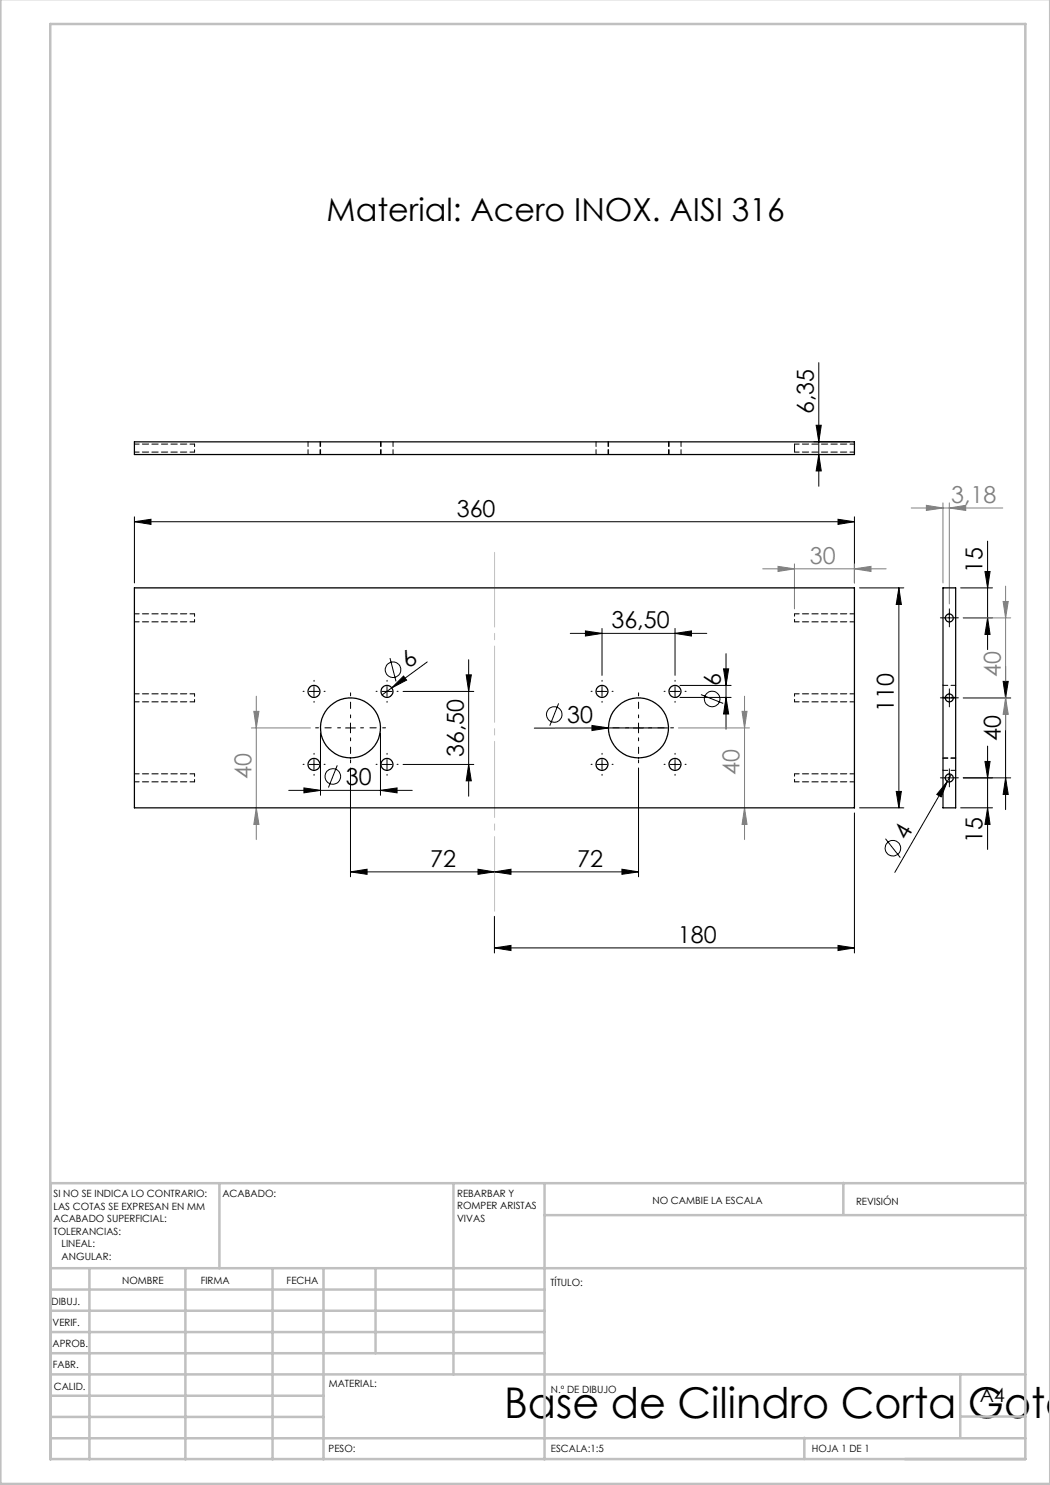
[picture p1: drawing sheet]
<svg xmlns="http://www.w3.org/2000/svg" width="210mm" height="297mm" viewBox="0 0 210 297" stroke-linecap="round" stroke-linejoin="round" font-family="sans-serif">
<g fill="none" stroke="#000" stroke-width=".2">
<path d="M163.8 72.5v24.8M162.8 88.4h7.1M162.8 90.9h7.1M163.2 85.1h1.1l-.5 3.3zM163.8 90.9l.5 3.3h-1.1zM26.9 104.3l3.3-.4v1zM26.9 103.4v13.2M26.9 104.3h144M167.6 103.9l3.3 .4-3.3 .6zM170.9 103.4v13.2M171.9 117.6h8.9M179.8 117.6v44"/>
<path d="M179.8 117.6l.5 3.3h-1.1zM192.1 117.6h6.4M197 114.3h1l-.5 3.3zM197.5 108.2v21.7M61.8 138.3h2M62.8 137.3v2M76.4 138.3h2M77.4 137.3v2M78 131.6l1.2 4.7M78.4 137.6l2.3-2.4 .6 .8zM80.6 138.3h14.2M85.4 132.4l-9 6.6"/>
<path d="M93.2 135h1.1l-.6 3.3zM93.7 131.9v27.3M114.1 126.7h27.3M117.1 126.2l3.3 .5-3.3 .5zM119.4 138.3h2M120.4 137.3v2M120.4 125.7v9.4M134 138.3h2M135 126.7l3.3-.5v1zM135 125.7v9.4M135 137.3v2M136 139.5h10.2"/>
<path d="M136 137.1h10.2M140.2 138.9l4.4 1.8M144.7 133.8h1l-.5 3.3zM145.2 139.5l.5 3.3h-1zM145.2 130.7v15.1M188.9 123.6h2M188.9 139.6h2M189.9 122.6v2M189.9 138.6v2M192.7 123.6h5.8M192.7 139.6h9.4M197.5 123.6l.5 3.3h-1z"/>
<path d="M200.6 136.3h1l-.5 3.3zM201.1 133.2v28.7M57.7 158.1h24.7M60.8 157.6l3.3 .5-3.3 .5zM61.8 152.9h2M62.8 151.9v2M64.1 146.6v12.5M67.5 153.1l-1.8 4.4M69.1 145.6h2M70.1 144.6v2M70.1 153.6v21.8M76.1 158.1l3.3-.5v1z"/>
<path d="M76.1 146.6v12.5M76.4 152.9h2M77.4 151.9v2M80.6 152.9h14.2M93.7 152.9l.6 3.3h-1.1zM111.7 140.7l-1.7 4.4M118.4 145.1l3.3 .5-3.3 .5zM119.4 152.9h2M120.4 151.9v2M127.7 144.6v2M127.7 153.6v21.8M133.7 145.6h-26.8"/>
<path d="M134 152.9h2M135 151.9v2M179.2 158.3h1.1l-.5 3.3zM188.9 155.6h2M189.5 156.3l-1.3 3.1-.8-.5zM189.5 156.3l-10.5 18.2M189.9 154.6v2M190.3 154.9l-.8 1.4M192.7 155.6h9.4M197 152.3h1l-.5 3.3zM197.5 149.2v20.7M201.1 155.6l.5 3.3h-1z"/>
<path d="M70.1 174.4l3.3-.6v1.1zM95.6 173.8l3.3 .6-3.3 .5zM98.9 174.4l3.3-.6v1.1zM124.4 173.8l3.3 .6-3.3 .5zM127.7 174.4h-57.6M170.9 162.6v28M171.9 161.6h8.9M177.1 167.7l3 3.8M192.1 161.6h6.4M197.5 161.6l.5 3.3h-1zM98.9 189.6l3.3-.5v1zM98.9 183.3v7.3"/>
<path d="M98.9 189.6h72M167.6 189.1l3.3 .5-3.3 .5z"/>
<circle cx="78.6" cy="133.9" r="1.55"/>
<circle cx="142.4" cy="139.8" r="1.56"/>
<circle cx="66.6" cy="155.3" r="1.56"/>
<circle cx="110.8" cy="142.9" r="1.55"/>
<circle cx="178.6" cy="169.6" r="1.54"/>
</g>
<g fill="none" stroke="#808080" stroke-width=".2">
<path d="M152.5 113.8h24.7M155.6 113.3l3.3 .5-3.3 .5zM158.9 112.8v9M170.9 113.8l3.3-.5v1zM170.9 112.8v3.8M182.2 101.6h18.4M185.3 101.1l3.3 .5-3.3 .5zM188.6 100.6v16M189.9 101.6l3.2-.5v1zM189.9 100.6v20.2M201.1 117.2v28.7M51.3 139.2v28.7"/>
<path d="M148.9 139.2v28.7M192.7 123.6h9.4M192.7 139.6h9.4M200.6 120.3h1l-.5 3.3zM201.1 139.6l.5 3.3h-1zM50.3 145.6h11.8M50.8 142.3h1l-.5 3.3zM135.7 145.6h14.2M148.4 142.3h1l-.5 3.3zM51.3 161.6l.5 3.3h-1zM148.9 161.6l.5 3.3h-1z"/>
</g>
<g fill="none" stroke="#000" stroke-width=".2" stroke-dasharray="15.2 1.3 1.3 1.3">
<path d="M60.8 138.3h-.2M62.8 136.3v-.2M64.8 138.3h.2M75.4 138.3h-.2M77.4 136.3v-.2M79.4 138.3h.2M118.4 138.3h-.2M120.4 136.3v-.2M122.4 138.3h.2M133 138.3h-.2M135 136.3v-.2M137 138.3h.2"/>
<path d="M188.9 123.6h-.8M188.9 139.6h-.8M189.9 122.6v-.8M189.9 124.6v.8M189.9 138.6v-.8M190.9 123.6h.8M190.9 139.6h.8M60.8 152.9h-.2M62.8 140.3v.2M62.8 150.9v-.2M62.8 154.9v.2M64.8 152.9h.2"/>
<path d="M75.4 152.9h-.2M77.4 140.3v.2M77.4 150.9v-.2M77.4 154.9v.2M79.4 152.9h.2M118.4 152.9h-.2M120.4 140.3v.2M120.4 150.9v-.2M120.4 154.9v.2M122.4 152.9h.2M133 152.9h-.2M135 140.3v.2"/>
<path d="M135 150.9v-.2M135 154.9v.2M137 152.9h.2M188.9 155.6h-.8M189.9 154.6v-.8M189.9 156.6v.8M189.9 140.6v.8M190.9 155.6h.8"/>
</g>
<path d="M68.1 145.6h-5M70.1 143.6v-5M70.1 147.6v5M72.1 145.6h5M125.7 145.6h-5M127.7 143.6v-5M127.7 147.6v5M129.7 145.6h5" fill="none" stroke="#000" stroke-width=".2" stroke-dasharray="15.2 1.3 1.3 1.3" stroke-dashoffset="14.6"/>
<path d="M98.9 110.5v71.7" fill="none" stroke="#c0c0c0" stroke-width=".2" stroke-dasharray="15.2 1.3 1.3 1.3" stroke-dashoffset=".3"/>
<g fill="none" stroke="#c0c0c0" stroke-width=".5">
<path d="M.1 -.1v296.9h209.9v-296.9M10.1 4.8h195v287h-195zM43.9 236.6v17M90.7 236.6v38.3M108.9 236.6v55.3M168.7 236.6v6.3M205.1 236.6h-195v55.3M10.1 253.6h195M10.1 257.9h98.8M17.9 253.6v38.3M37.1 253.6v38.3M54.5 253.6v38.3"/>
<path d="M64.7 253.6v38.3M75.1 253.6v17M108.9 243h96.2M10.1 270.6h98.8M10.1 266.4h98.8M10.1 262.1h98.8M10.1 279.1h54.6M10.1 274.9h195M192.1 274.8v12.7M10.1 287.7h195M10.1 283.4h54.6M160.9 287.5v4.3"/>
<path d="M192.1 283.3h13"/>
</g>
<g fill="#000">
<path d="M78.4 137.6l2.3-2.4 .6 .8zM118.4 145.1l3.3 .5-3.3 .5zM189.5 156.3l-1.3 3.1-.8-.5z"/>
<path d="M26.9 104.3l3.3-.4v1zM167.6 103.9l3.3 .4-3.3 .6zM60.8 157.6l3.3 .5-3.3 .5zM76.1 158.1l3.3-.5v1zM70.1 174.4l3.3-.6v1.1zM95.6 173.8l3.3 .6-3.3 .5zM117.1 126.2l3.3 .5-3.3 .5zM135 126.7l3.3-.5v1z"/>
<path d="M179.8 117.6l.5 3.3h-1.1zM179.2 158.3h1.1l-.5 3.3zM163.2 85.1h1.1l-.5 3.3zM163.8 90.9l.5 3.3h-1.1zM197 152.3h1l-.5 3.3zM197.5 161.6l.5 3.3h-1z"/>
<path d="M93.7 152.9l.6 3.3h-1.1zM93.2 135h1.1l-.6 3.3zM145.2 139.5l.5 3.3h-1zM144.7 133.8h1l-.5 3.3zM197.5 123.6l.5 3.3h-1zM197 114.3h1l-.5 3.3zM201.1 155.6l.5 3.3h-1zM200.6 136.3h1l-.5 3.3z"/>
<path d="M124.4 173.8l3.3 .6-3.3 .5zM98.9 174.4l3.3-.6v1.1z"/>
<path d="M98.9 189.6l3.3-.5v1zM167.6 189.1l3.3 .5-3.3 .5z"/>
</g>
<g fill="#808080">
<path d="M189.9 101.6l3.2-.5v1zM185.3 101.1l3.3 .5-3.3 .5z"/>
<path d="M50.8 142.3h1l-.5 3.3zM51.3 161.6l.5 3.3h-1zM148.4 142.3h1l-.5 3.3zM148.9 161.6l.5 3.3h-1zM200.6 120.3h1l-.5 3.3zM201.1 139.6l.5 3.3h-1z"/>
<path d="M155.6 113.3l3.3 .5-3.3 .5zM170.9 113.8l3.3-.5v1z"/>
</g>
<g fill="none" stroke="#000" stroke-width=".25">
<path d="M26.9 88.4h144v2.5h-144zM26.9 117.6h144v44h-144zM188.6 117.6h2.5v44h-2.5z"/>
<circle cx="62.8" cy="138.3" r="1.19"/>
<circle cx="77.4" cy="138.3" r="1.2"/>
<circle cx="120.4" cy="138.3" r="1.2"/>
<circle cx="135" cy="138.3" r="1.2"/>
<circle cx="189.9" cy="123.6" r=".8"/>
<circle cx="189.9" cy="139.6" r=".81"/>
<circle cx="62.8" cy="152.9" r="1.19"/>
<circle cx="70.1" cy="145.6" r="6"/>
<circle cx="77.4" cy="152.9" r="1.2"/>
<circle cx="120.4" cy="152.9" r="1.2"/>
<circle cx="127.7" cy="145.6" r="6"/>
<circle cx="135" cy="152.9" r="1.2"/>
<circle cx="189.9" cy="155.6" r=".8"/>
</g>
<path d="M38.9 90.4v-1.6M38.9 124.4v-1.6M158.9 122.8v1.6M158.9 138.8v1.6M38.9 156.4v-1.6M38.9 140.4v-1.6M158.9 154.8v1.6" fill="none" stroke="#000" stroke-width=".2" stroke-dasharray="1.3 .6" stroke-dashoffset=".8"/>
<g fill="none" stroke="#000" stroke-width=".2" stroke-dasharray="1.3 .6" stroke-dashoffset=".3">
<path d="M26.9 90.4h12M38.9 88.8h-12M61.6 88.3v2.6M64 90.9v-2.6M64.1 88.3v2.6M76.1 90.9v-2.6M76.2 88.3v2.6M78.6 90.9v-2.6M119.2 88.3v2.6M121.6 90.9v-2.6M121.7 88.3v2.6M133.7 90.9v-2.6"/>
<path d="M133.8 88.3v2.6M136.2 90.9v-2.6M158.9 90.4h12M170.9 88.8h-12M26.9 124.4h12M38.9 122.8h-12M38.9 138.8h-12M158.9 124.4h12M170.9 122.8h-12M170.9 138.8h-12M188.6 139.5h2.5M191.1 137.1h-2.5"/>
<path d="M191.1 139.6h-2.5M26.9 156.4h12M26.9 140.4h12M38.9 154.8h-12M158.9 156.4h12M158.9 140.4h12M170.9 154.8h-12M188.6 154.1h2.5M188.6 151.6h2.5M191.1 151.7h-2.5"/>
</g>
<path d="M158.9 89.6v.8M158.9 88.8v.8" fill="none" stroke="#000" stroke-width=".2" stroke-dasharray="1.3 .6" stroke-dashoffset=".4"/>
<text font-size="8.5" x="100.8" y="283.5">Base de Cilindro Corta Gota</text>
<text font-size="6.3" x="65.3" y="44.3">Material: Acero INOX. AISI 316</text>
<g font-size="4.7">
<text x="162.8" y="82.9" transform="rotate(-90 162.8 82.9)">6,35</text>
<text x="91.4" y="103.3">360</text>
<text x="196.5" y="114.7" transform="rotate(-90 196.5 114.7)">15</text>
<text x="122.3" y="125.7">36,50</text>
<text x="81.7" y="133.8" transform="rotate(-36 81.7 133.8)">6</text>
<text x="144.2" y="137.2" transform="rotate(-90 144.2 137.2)">6</text>
<text x="178.8" y="142.4" transform="rotate(-90 178.8 142.4)">110</text>
<text x="113.4" y="144.6">30</text>
<text x="200.1" y="148.3" transform="rotate(-90 200.1 148.3)">40</text>
<text x="92.7" y="151.4" transform="rotate(-90 92.7 151.4)">36,50</text>
<text x="69.1" y="157">30</text>
<text x="86" y="173.3">72</text>
<text x="115.4" y="173.3">72</text>
<text x="181.4" y="168.3" transform="rotate(-60 181.4 168.3)">4</text>
<text x="196.5" y="168.6" transform="rotate(-90 196.5 168.6)">15</text>
<text x="135.6" y="188.6">180</text>
</g>
<g font-size="4.7" fill="#808080">
<text x="190.2" y="100.6">3,18</text>
<text x="162" y="112.7">30</text>
<text x="200.1" y="135.3" transform="rotate(-90 200.1 135.3)">40</text>
<text x="50.3" y="155.8" transform="rotate(-90 50.3 155.8)">40</text>
<text x="147.9" y="154.9" transform="rotate(-90 147.9 154.9)">40</text>
</g>
<text font-size="3.9" x="196" y="280.4">A4</text>
<g font-size="2">
<text x="10.7" y="239.5">SI NO SE INDICA LO CONTRARIO:</text>
<text x="44.5" y="239.5">ACABADO:</text>
<text x="91.4" y="239.4">REBARBAR Y</text>
<text x="10.7" y="242">LAS COTAS SE EXPRESAN EN MM</text>
<text x="10.7" y="244.5">ACABADO SUPERFICIAL:</text>
<text x="91.4" y="241.9">ROMPER ARISTAS</text>
<text x="91.4" y="244.4">VIVAS</text>
<text x="130.5" y="240.8">NO CAMBIE LA ESCALA</text>
<text x="171.2" y="241">REVISIÓN</text>
<text x="10.7" y="247">TOLERANCIAS:</text>
<text x="12.3" y="249.5">LINEAL:</text>
<text x="12.3" y="252">ANGULAR:</text>
<text x="24.4" y="256.9">NOMBRE</text>
<text x="40.1" y="256.8">FIRMA</text>
<text x="57.3" y="256.8">FECHA</text>
<text x="110.1" y="257.1">TÍTULO:</text>
<text x="10.3" y="260.9">DIBUJ.</text>
<text x="10.5" y="269.3">APROB.</text>
<text x="10.5" y="265.2">VERIF.</text>
<text x="10.6" y="273.6">FABR.</text>
<text x="10.8" y="278">CALID.</text>
<text x="65.8" y="277.4">MATERIAL:</text>
<text x="110.2" y="278.5">N.º DE DIBUJO</text>
<text x="65.7" y="290.4">PESO:</text>
<text x="110.2" y="290.5">ESCALA:1:5</text>
<text x="162.4" y="290.4">HOJA 1 DE 1</text>
</g>
</svg>
